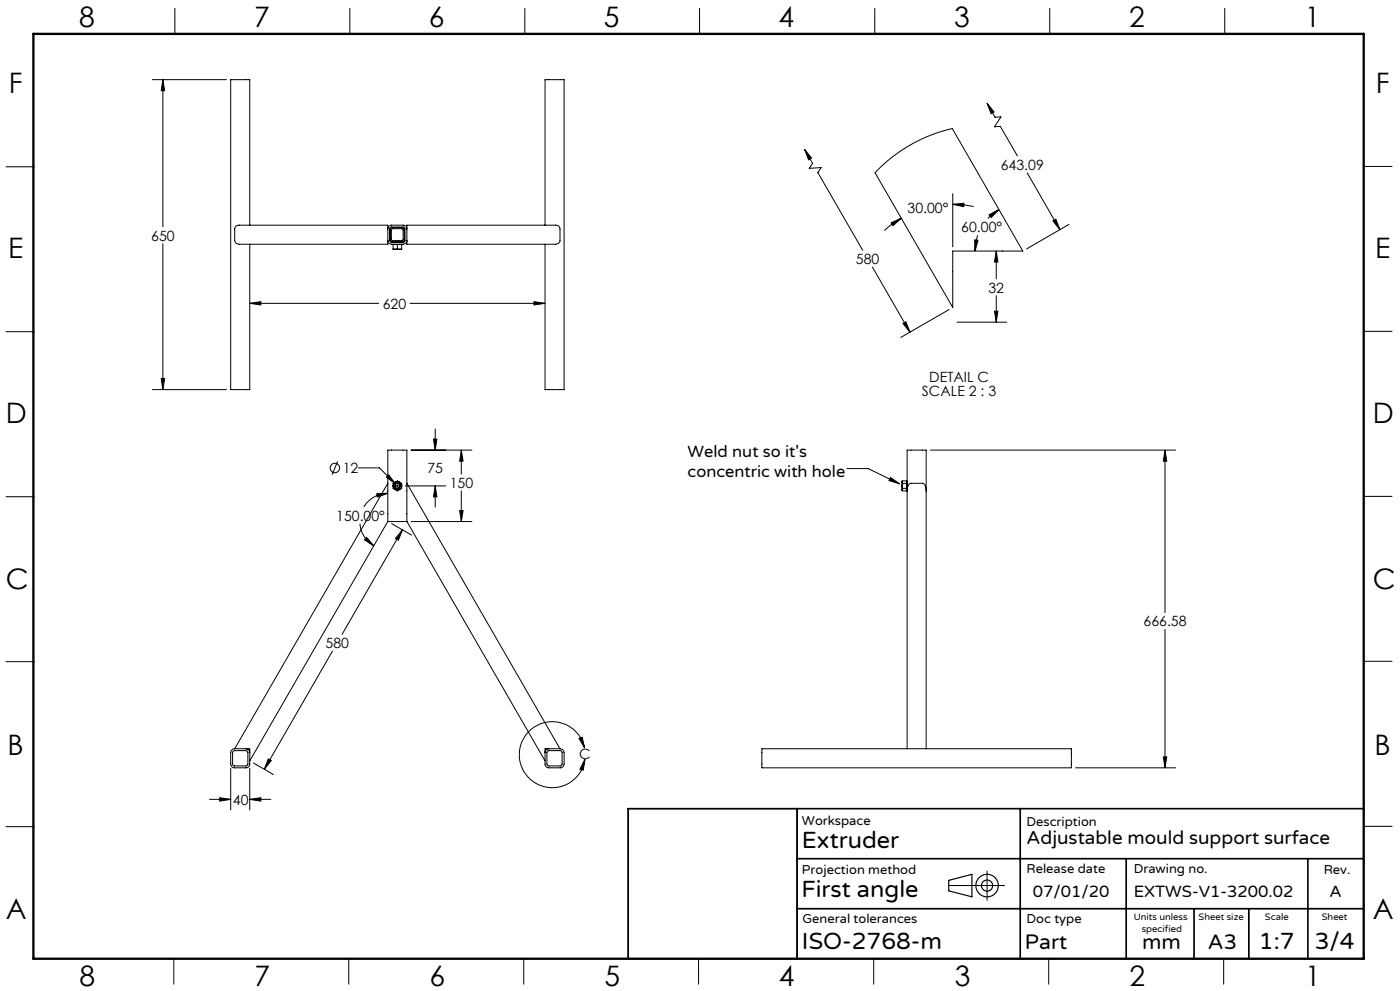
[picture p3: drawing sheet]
<svg xmlns="http://www.w3.org/2000/svg" width="420mm" height="297mm" viewBox="0 0 420 297" stroke-linecap="round" stroke-linejoin="round" font-family="sans-serif">
<g fill="none" stroke="#000" stroke-width=".35">
<path d="M284.6 263.8l7-1.8v6.8l-7-1.8z"/>
<circle cx="296.1" cy="265.4" r="1.66"/>
<circle cx="296.1" cy="265.4" r="3.4"/>
</g>
<g fill="none" stroke="#000" stroke-width=".3">
<path d="M52.5 2.5v7.7M105 2.5v7.7M157.4 2.5v7.7M209.9 2.5v7.7M262.4 2.5v7.7M314.9 2.5v7.7M367.4 2.5v7.7M45.7 23.9h22.2M48.9 23.9l.5 3.3h-1zM48.9 23.9v44.1M296.1 30.9l2.1 2.6-.9 .6zM296.1 30.9l2.4 4.2 1.8-.1-2 3 1.8-.1 5.1 8.8"/>
<path d="M1.8 50h8.5M241.4 44.8l2.1 2.6-.9 .5zM241.4 44.8l2.4 4.2-1 1.4 3.5-.2-.9 1.5 13.4 23.3M263.4 50.8l4.4-3.8 5.7-3.8 5.5-2.6 6.7-2.1 21.1 36.7h-21v16.9l-23.3-40.4zM285.8 58.1v15.9M308.2 51.8l9.8 17M409.1 49.9h8.5M48.9 73v43.8M74.9 67.5v-43.6h-5.7v92.9h5.7v-43.6M116.3 72a1.21 1.21 0 0 0 1.2 1.2h3.4a1.14 1.14 0 0 0 1.2-1.2M116.3 68.6a1.14 1.14 0 0 1 1.2-1.1h3.4a1.09 1.09 0 0 1 1.2 1.1M116.3 68.6v-1.1h-44.5a1.22 1.22 0 0 0-1.4 1.1v3.4a1.27 1.27 0 0 0 1.4 1.2h44.5v-1.2"/>
<path d="M116.3 68.6v3.4M117.1 68.2h4.2l.2 .3v3.6l-.3 .4h-4.1zM117.2 68.4l.4-.2h3.1l.4 .2 .2 .5v2.8l-.2 .5-.4 .3h-3.1l-.4-.3-.2-.5v-2.8zM117.5 68.6h3.3v3.4h-3.3zM117.9 74.6l.7 .1M117.9 73.2v1.4M117.9 73.3h2.6M118.6 74.7h1.3M119.2 74.6l.7 .1M119.2 74.6l-.6 .1M119.2 73.3v1.3M120.5 74.6l-.6 .1"/>
<path d="M120.5 73.2v1.4M122.1 68.6v-1.1h44.6a1.16 1.16 0 0 1 1.3 1.1v3.4a1.21 1.21 0 0 1-1.3 1.2h-44.6v-1.2M122.1 68.6v3.4M163.5 67.5v-43.6h5.7v92.9h-5.7v-43.6M267.3 66.8l3.1-1.4-2.5 2.2zM270.4 65.4l-2.7 1.7-2.4 2M285.8 61.2l3.4-.3-.1 1zM285.8 61.2l4 .3 2.3 .4M292.4 71.9l1 .1-.9 3.2zM293.3 70.5l-.5 2.1-.3 2.6M296.7 64.4l3-1.6-2.3 2.4zM298.9 75.2l.5 3.3h-1.1z"/>
<path d="M298.9 75.2v8.4M299.7 62.8l-1.4 .9-1.9 1.8M315.9 66.2l.9-.5 1.2 3.1zM320.7 67.2l-12.7 7.4M1.8 99.4h8.5M74.9 90.9l3.3-.5v1zM74.9 90.9h38.7M123 90.9h40.5M160.2 90.4l3.3 .5-3.3 .5zM261.7 80l11.3 19.6M270.9 96.9l.9-.5 1.2 3.2zM284.7 92.8l-14.5 8.3"/>
<path d="M287.1 96.6h14.9M298.3 93.3h1.1l-.5 3.3zM298.9 88.6v8M409.1 99.3h8.5M45.7 116.8h22.2M48.4 113.4h1l-.5 3.4zM101.3 138.3l-1.6 4M123.3 134.9h18.3M130 131.6h1.1l-.5 3.3zM130.6 128.5v6.4M138.4 134.9l.5 3.3h-1zM138.4 134.9v7.2"/>
<path d="M279.1 134.9h73.6M349.5 134.9l.5 3.3h-1zM349.5 134.9v48.7M1.8 148.9h8.5M107.5 140.2h6.3l4.8 4.8M108 156.9a8.6 8.6 0 0 0 4.1 6.7M113 148l3.3-.2-3.1 1.2zM116.3 144.8v-9.9h5.8v9.9M116.3 156.3h5.8M116.3 144.8v11.5M116.3 156.3h.1M116.3 156.3l-41.4 71.7"/>
<path d="M116.3 144.8l-45.9 79.6M116.3 147.8a8.4 8.4 0 0 0-7.2 4.1M116.6 142.3l2 2.7-2.7-2zM117.5 156.9l6 3.5M117.9 145.6v.8l.7 .3M117.9 145.6l.3 .8 .4 .3M118.1 145.6h.4M118.6 144.5l-.7 .4v.7M118.6 144.5l-.4 .3-.3 .8M118.6 144.5a.77 .77 0 0 1 1.3 0M118.6 144.5l.5-.2 .8 .2M118.6 146.7l.5 .2 .8-.2"/>
<path d="M118.6 146.7a.74 .74 0 0 0 1.3 0M118.9 145.6h.7M119.2 144.5v.4M119.2 145.2v.8M119.2 146.3v.4M119.9 144.5l.6 .4v.7M119.9 144.5l.4 .5 .2 .6M119.9 145.6h.4M120.5 145.6v.8l-.6 .3M120.5 145.6l-.2 .7-.4 .4M120.7 158.8l-1.2 3.1-.9-.5zM120.7 158.8l-18.1 31.3"/>
<path d="M121.6 145.6h12.1M122.1 144.8v11.5M122.1 156.3h.1M122.1 156.3l41.4 71.7M122.1 144.8l45.9 79.6M123.3 156.3h18.3M130.6 145.6l.5 3.3h-1.1zM130.6 145.6v6.4M137.9 153h1l-.5 3.3zM138.4 147.1v9.2M254.1 140.4h6.4l9.4 4.6M267.2 143.1l2.7 1.9-3.2-1z"/>
<path d="M270.6 145.6l.1 .8M270.6 146.7l.1 .4M270.6 144.5l.1 .4M270.6 144.5v1.1M270.6 145.6v1.1M270.7 144.9l-.1 .7M270.7 146.4l-.1 .3M270.7 144.1l-.1 .4M270.7 144.9h1.4M270.7 146.4h1.4M270.7 144.1h1.4v3h-1.4M272.1 146.9h.1"/>
<path d="M272.1 144.3h.1M272.1 147.1a2.08 2.08 0 0 1 1.2-2.3h3.4a2.01 2.01 0 0 1 1.1 2.3M409.1 148.8h8.5M110 161l2.1 2.6-2.8-1.8zM1.8 198.3h8.5M99.7 195.2l-20.4 35.3M349.5 188.7v41.4M409.1 198.2h8.5M62.9 239.6h6.3M65.9 239.1l3.3 .5-3.3 .5zM69.2 230.3v12.4M69.6 224.8l.7-.4h4.6v4.6a1.09 1.09 0 0 1-1.1 1.1h-3.5a1.14 1.14 0 0 1-1.1-1.1v-3.4z"/>
<path d="M70 225.1l3.8-.1 .4 .1 .2 .3v3.7l-.3 .3-3.9 .1-.3-.2-.1-3.7zM73.8 224.4a1.14 1.14 0 0 1 1.1 1.2M74.9 239.6l3.3-.5v1zM74.9 230.3v12.4M74.9 239.6h6.4M76 228.7l6 3.4M80.5 227.4l.9 .5-2.1 2.6zM163.5 224.4h4.6a1.21 1.21 0 0 1 1.1 1.2v3.4a1.14 1.14 0 0 1-1.1 1.1h-3.5a1.09 1.09 0 0 1-1.1-1.1zM164.3 225.1l3.8-.1 .4 .1v4.3l-.3 .1h-3.7l-.3-.2-.1-3.9zM164.6 224.4a1.14 1.14 0 0 0-1.1 1.2M173.7 221.3l1-.4 .7 3.3zM175.4 224.2a9.9 9.9 0 0 0-15.4-6.1 9.9 9.9 0 0 0 .5 16.5 9.9 9.9 0 0 0 15-7.1"/>
<path d="M175.5 227.5l-.5 3.3-1-.3zM228.6 224.4h92.8v5.7h-92.8zM272.1 224.4v-89.5h5.7v89.5M322.7 230.1h30M349 226.8h1l-.5 3.3zM1.8 247.8h8.5M188.5 242.4h50.6v44.9h-50.6zM409.1 247.6h8.5M284.6 265.4h16.8M296.1 261.1v8.7M52.1 287.3v7.7M104.6 287.3v7.7"/>
<path d="M157.1 287.3v7.7M209.6 287.3v7.7M262.1 287.3v7.7M314.6 287.3v7.7M367.1 287.3v7.7"/>
<circle cx="100.5" cy="140.3" r="1.42"/>
<circle cx="119.2" cy="145.6" r=".72"/>
<circle cx="119.2" cy="145.6" r=".86"/>
<circle cx="119.2" cy="145.6" r=".85"/>
</g>
<path d="M239.1 242.4v44.9M239.1 257.3h170M306.1 242.4v44.9M337.9 257.3v30M392.4 257.3v30M409.1 242.4h-220.6v44.9M239.1 272.3h170M358.2 272.3v15M374.6 272.3v15" fill="none" stroke="#000" stroke-width=".5"/>
<path d="M10 10.2h399.1v277.1h-399.1z" fill="none" stroke="#000" stroke-width=".7"/>
<g fill="#000">
<path d="M267.2 143.1l2.7 1.9-3.2-1z"/>
<path d="M65.9 239.1l3.3 .5-3.3 .5zM74.9 239.6l3.3-.5v1zM80.5 227.4l.9 .5-2.1 2.6zM120.7 158.8l-1.2 3.1-.9-.5zM137.9 153h1l-.5 3.3zM138.4 134.9l.5 3.3h-1zM116.6 142.3l-.7 .7 2.7 2zM113 148l3.3-.2-3.1 1.2zM110 161l2.1 2.6-2.8-1.8zM130.6 145.6l.5 3.3h-1.1zM130 131.6h1.1l-.5 3.3zM48.4 113.4h1l-.5 3.4zM48.9 23.9l.5 3.3h-1zM74.9 90.9l3.3-.5v1zM160.2 90.4l3.3 .5-3.3 .5zM349.5 134.9l.5 3.3h-1zM349 226.8h1l-.5 3.3zM285.8 61.2l3.4-.3-.1 1zM267.3 66.8l3.1-1.4-2.5 2.2zM296.7 64.4l3-1.6-2.3 2.4zM292.4 71.9l1 .1-.9 3.2zM270.9 96.9l.9-.5 1.2 3.2zM241.4 44.8l2.1 2.6-.9 .5zM315.9 66.2l.9-.5 1.2 3.1zM296.1 30.9l2.1 2.6-.9 .6zM298.9 75.2l.5 3.3h-1.1zM298.3 93.3h1.1l-.5 3.3z"/>
<path d="M173.7 221.3l1-.4 .7 3.3zM175.5 227.5l-.5 3.3-1-.3z"/>
</g>
<g font-size="8.5">
<text x="23.8" y="8">8</text>
<text x="76.3" y="8">7</text>
<text x="128.7" y="8">6</text>
<text x="181.2" y="8">5</text>
<text x="233.6" y="8">4</text>
<text x="286.3" y="8">3</text>
<text x="338.7" y="8">2</text>
<text x="391.4" y="8">1</text>
<text x="2.7" y="28">F</text>
<text x="412.8" y="28">F</text>
<text x="2.4" y="77.2">E</text>
<text x="412.5" y="77.2">E</text>
<text x="1.8" y="126.8">D</text>
<text x="411.9" y="126.9">D</text>
<text x="1.8" y="176.6">C</text>
<text x="411.9" y="176.7">C</text>
<text x="2.3" y="226.2">B</text>
<text x="412.4" y="226.2">B</text>
<text x="1.7" y="275.4">A</text>
<text x="411.8" y="275.5">A</text>
<text x="23.9" y="295.5">8</text>
<text x="76.4" y="295.5">7</text>
<text x="128.8" y="295.5">6</text>
<text x="181.3" y="295.5">5</text>
<text x="233.7" y="295.5">4</text>
<text x="286.4" y="295.5">3</text>
<text x="338.8" y="295.5">2</text>
<text x="391.5" y="295.5">1</text>
</g>
<g font-size="7.1">
<text x="240.6" y="254">Extruder</text>
<text x="240.4" y="268.8">First angle</text>
<text x="240.6" y="284.3">ISO-2768-m</text>
<text x="377.7" y="284.3">1:7</text>
<text x="394.4" y="284.3">3/4</text>
</g>
<g font-size="6.3">
<text x="307.5" y="284.3">Part</text>
<text x="342.6" y="284.3">mm</text>
<text x="362.4" y="284.3">A3</text>
</g>
<text font-size="5.6" x="308" y="252.9">Adjustable mould support surface</text>
<g font-size="4.9">
<text x="206.3" y="136.9">Weld nut so it's</text>
<text x="206.3" y="142.9">concentric with hole</text>
<text x="309.9" y="268.7">07/01/20</text>
<text x="340.1" y="268.7">EXTWS-V1-3200.02</text>
<text x="398.9" y="268.7">A</text>
</g>
<g font-size="4.2">
<text x="300.3" y="50.8">643.09</text>
<text x="272.3" y="63.7">30.00°</text>
<text x="288.4" y="69.6">60.00°</text>
<text x="45.4" y="72.1">650</text>
<text x="256.8" y="79.1">580</text>
<text x="296.5" y="87.7">32</text>
<text x="114.8" y="92.5">620</text>
<text x="276.6" y="118.7">SCALE 2 : 3</text>
<text x="278.8" y="114.5">DETAIL C</text>
<text x="102.8" y="141.8">12</text>
<text x="128.2" y="141.8">75</text>
<text x="134.9" y="146.2">150</text>
<text x="100.9" y="156">150.00°</text>
<text x="343.1" y="187.7">666.58</text>
<text x="97.7" y="194.2">580</text>
<text x="173.8" y="227.4">C</text>
<text x="69.9" y="241.2">40</text>
</g>
<g font-size="3.9">
<text x="240.6" y="247.2">Workspace</text>
<text x="307.9" y="247.4">Description</text>
<text x="240.6" y="262.1">Projection method</text>
<text x="308" y="261.5">Release date</text>
<text x="340.1" y="261.5">Drawing no.</text>
<text x="397.1" y="262.1">Rev.</text>
<text x="240.7" y="276.6">General tolerances</text>
<text x="308" y="276.6">Doc type</text>
</g>
<g font-size="2.8">
<text x="340.1" y="275.6">Units unless</text>
<text x="359.6" y="275.6">Sheet size</text>
<text x="379.5" y="275.8">Scale</text>
<text x="396.5" y="275.6">Sheet</text>
<text x="342.5" y="279.4">specified</text>
</g>
</svg>
